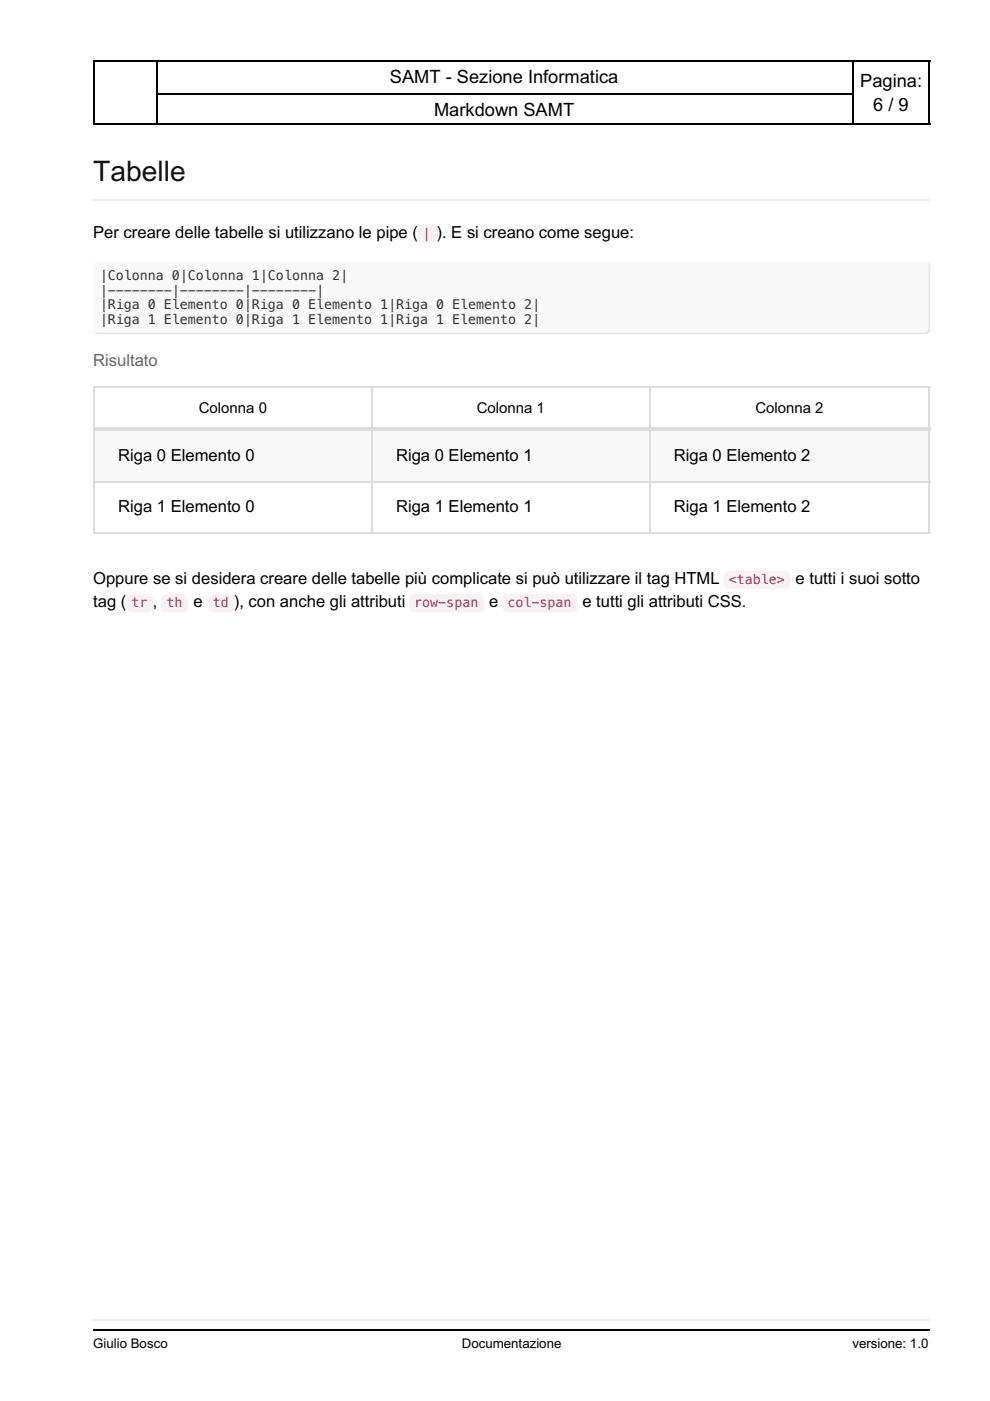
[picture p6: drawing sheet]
<svg xmlns="http://www.w3.org/2000/svg" width="210mm" height="297mm" viewBox="0 0 210 297" stroke-linecap="round" stroke-linejoin="round" font-family="sans-serif">
<path d="M19.8 12.9h177.4M19.8 19.9h177.4M19.8 26.3h177.4" fill="none" stroke="#000" stroke-width=".35"/>
<path d="M19.8 12.7h13.7v13.8h-13.7z" fill="#fff"/>
<path d="M19.8 12.9h13.7M19.9 12.7v13.8M33.3 12.7v13.8M19.8 26.3h13.7" fill="none" stroke="#000" stroke-width=".35"/>
<path d="M180.6 12.7h16.6v13.8h-16.6z" fill="#fff"/>
<path d="M180.6 12.9h16.6M180.8 12.7v13.8M197 12.7v13.8M180.6 26.3h16.6" fill="none" stroke="#000" stroke-width=".35"/>
<g fill="#fff">
<path d="M9.9 276.9h190.1v10.3h-190.1z"/>
<path d="M16.2 279.8h181v4.5h-181z"/>
</g>
<path d="M19.8 279.9h177.4" fill="none" stroke="#eee" stroke-width=".35"/>
<path d="M19.8 282h177.4" fill="none" stroke="#000" stroke-width=".35"/>
<g fill="#fff">
<path d="M9.9 30h190.1v246.9h-190.1z"/>
<path d="M16.2 29.9h181v247.1h-181z"/>
</g>
<path d="M19.8 42.5h177.4" fill="none" stroke="#eee" stroke-width=".35"/>
<path d="M20.2 55.6l.6-.2h175.3a1.06 1.06 0 0 1 1.1 1v13.4a1.06 1.06 0 0 1-1.1 1.1h-175.3a1.06 1.06 0 0 1-1-1.1v-13.4z" fill-rule="evenodd" fill="#f9f9f9"/>
<path d="M19.8 81.8h177.4v31.4h-177.4z" fill="#fff"/>
<g fill="#f9f9f9">
<path d="M19.8 91h58.9v11h-58.9z"/>
<path d="M78.7 91h58.9v11h-58.9z"/>
<path d="M137.6 91h59.2v11h-59.2z"/>
</g>
<path d="M19.8 82h177.4M19.9 81.8v31.4M78.8 81.8v31.4M137.8 81.8v31.4M197 81.8v31.4M19.8 102.1h177.4M19.8 113.1h177.4" fill="none" stroke="#ddd" stroke-width=".35"/>
<g fill="#ddd">
<path d="M137.6 90.7h59.6v.7h-59.6z"/>
<path d="M78.7 90.7h59.2v.7h-59.2z"/>
<path d="M19.8 90.7h59.2v.7h-59.2z"/>
</g>
<g fill="#f9f2f4">
<path d="M89 47.8l.6-.2h1.8a1.06 1.06 0 0 1 1 1.1v1.7a1.06 1.06 0 0 1-1 1.1h-1.8a1.06 1.06 0 0 1-1.1-1.1l.1-2.1z" fill-rule="evenodd"/>
<path d="M153.9 121.2l.6-.2h12a1.06 1.06 0 0 1 1.1 1.1v1.7a1.06 1.06 0 0 1-1.1 1.1h-12a1.06 1.06 0 0 1-1-1.1v-2.1z" fill-rule="evenodd"/>
<path d="M27.2 126.1l.7-.2h3.5a1.06 1.06 0 0 1 1.1 1.1v1.8a1.06 1.06 0 0 1-1.1 1h-3.5a1.06 1.06 0 0 1-1.1-1l.1-2.1z" fill-rule="evenodd"/>
<path d="M34.7 126.1l.6-.2h3.5a1.06 1.06 0 0 1 1.1 1.1v1.8a1.06 1.06 0 0 1-1.1 1h-3.5a1.06 1.06 0 0 1-1.1-1l.1-2.1z" fill-rule="evenodd"/>
<path d="M44.5 126.1l.7-.2h3.5a1.06 1.06 0 0 1 1 1.1v1.8a1.06 1.06 0 0 1-1 1h-3.5a1.06 1.06 0 0 1-1.1-1l.1-2.1z" fill-rule="evenodd"/>
<path d="M87.2 126.1l.6-.2h13.8a1.06 1.06 0 0 1 1.1 1.1v1.8a1.06 1.06 0 0 1-1.1 1h-13.8a1.06 1.06 0 0 1-1-1v-2.1z" fill-rule="evenodd"/>
<path d="M107 126.1l.6-.2h13.8a1.06 1.06 0 0 1 1 1.1v1.8a1.06 1.06 0 0 1-1 1h-13.8a1.06 1.06 0 0 1-1.1-1l.1-2.1z" fill-rule="evenodd"/>
</g>
<text font-size="6" fill="#111" x="19.8" y="38.5">Tabelle</text>
<g font-size="3.9">
<text x="82.7" y="17.6">SAMT - Sezione Informatica</text>
<text x="182.4" y="18.3">Pagina:</text>
<text x="185.1" y="23.6">6 / 9</text>
<text x="92" y="24.7">Markdown SAMT</text>
</g>
<g font-size="3.5">
<text x="19.8" y="50.4">Per creare delle tabelle si utilizzano le pipe (</text>
<text x="92.6" y="50.4">). E si creano come segue:</text>
<text x="25" y="97.7">Riga 0 Elemento 0</text>
<text x="84" y="97.7">Riga 0 Elemento 1</text>
<text x="142.9" y="97.7">Riga 0 Elemento 2</text>
<text x="25" y="108.7">Riga 1 Elemento 0</text>
<text x="84" y="108.7">Riga 1 Elemento 1</text>
<text x="142.9" y="108.7">Riga 1 Elemento 2</text>
<text x="19.8" y="123.8">Oppure se si desidera creare delle tabelle più complicate si può utilizzare il tag HTML</text>
<text x="168.7" y="123.8">e tutti i suoi sotto</text>
<text x="19.8" y="128.8">tag (</text>
<text x="32.4" y="128.8">,</text>
<text x="41" y="128.8">e</text>
<text x="49.6" y="128.8">), con anche gli attributi</text>
<text x="103.7" y="128.8">e</text>
<text x="123.5" y="128.8">e tutti gli attributi CSS.</text>
</g>
<text font-size="3.5" fill="#666" x="19.8" y="77.6">Risultato</text>
<g font-size="3.2">
<text x="42.2" y="87.5">Colonna 0</text>
<text x="101.1" y="87.5">Colonna 1</text>
<text x="160.2" y="87.5">Colonna 2</text>
</g>
<g font-size="2.8" fill="#c7254e">
<text x="89.6" y="50.4">|</text>
<text x="154.5" y="123.8">&lt;table&gt;</text>
<text x="27.9" y="128.8">tr</text>
<text x="35.3" y="128.8">th</text>
<text x="45.2" y="128.8">td</text>
<text x="87.8" y="128.8">row-span</text>
<text x="107.6" y="128.8">col-span</text>
</g>
<g font-size="2.8" fill="#333">
<text x="21.2" y="59.3">|Colonna 0|Colonna 1|Colonna 2|</text>
<text x="21.2" y="62.4">|--------|--------|--------|</text>
<text x="21.2" y="65.6">|Riga 0 Elemento 0|Riga 0 Elemento 1|Riga 0 Elemento 2|</text>
<text x="21.2" y="68.8">|Riga 1 Elemento 0|Riga 1 Elemento 1|Riga 1 Elemento 2|</text>
</g>
<g font-size="2.8">
<text x="19.8" y="285.7">Giulio Bosco</text>
<text x="97.9" y="285.7">Documentazione</text>
<text x="180.7" y="285.7">versione: 1.0</text>
</g>
</svg>
